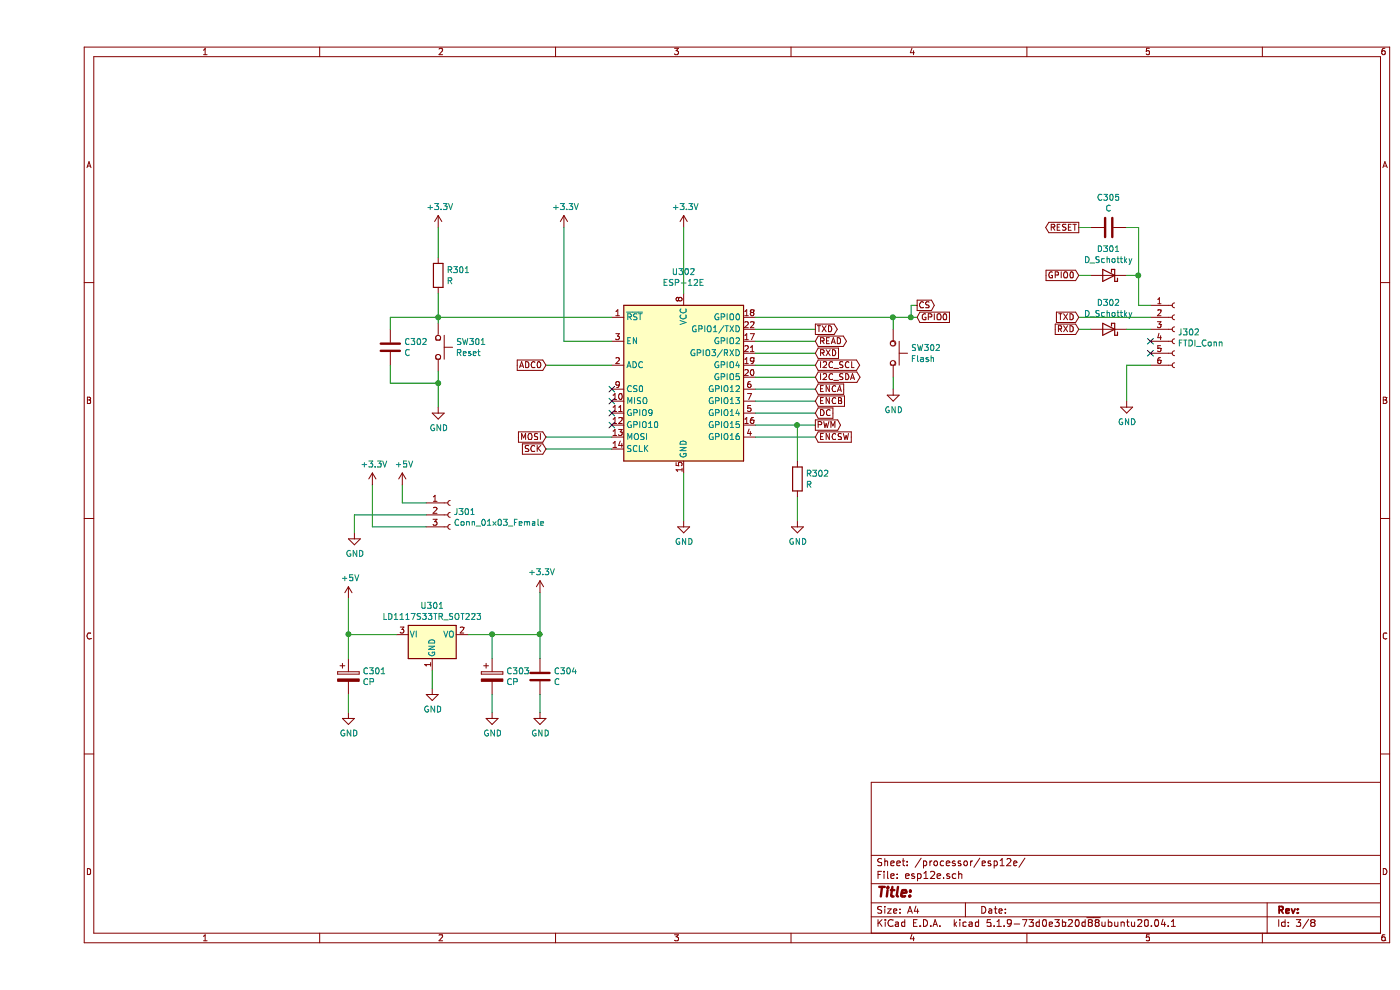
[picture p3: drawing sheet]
EESchema Schematic File Version 4
EELAYER 30 0
EELAYER END
$Descr A4 11693 8268
encoding utf-8
Sheet 3 8
Title ""
Date ""
Rev ""
Comp ""
Comment1 ""
Comment2 ""
Comment3 ""
Comment4 ""
$EndDescr
$Comp
L RF_Module:ESP-12E U302
U 1 1
P 5400 3250
F 0 "U302" H 5400 4231 50  0000 C CNN
F 1 "ESP-12E" H 5400 4140 50  0000 C CNN
F 2 "RF_Module:ESP-12E" H 5400 3250 50  0001 C CNN
F 3 "http://wiki.ai-thinker.com/_media/esp8266/esp8266_series_modules_user_manual_v1.1.pdf" H 5050 3350 50  0001 C CNN
	1    5400 3250
	1    0    0    -1  
$EndComp
$Comp
L Switch:SW_Push SW301
U 1 1
P 3350 2900
F 0 "SW301" V 3304 3048 50  0000 L CNN
F 1 "Reset" V 3395 3048 50  0000 L CNN
F 2 "Button_Switch_THT:SW_PUSH_6mm_H5mm" H 3350 3100 50  0001 C CNN
F 3 "~" H 3350 3100 50  0001 C CNN
	1    3350 2900
	0    1    1    0   
$EndComp
$Comp
L Device:R R301
U 1 1
P 3350 2300
F 0 "R301" H 3420 2346 50  0000 L CNN
F 1 "R" H 3420 2255 50  0000 L CNN
F 2 "Resistor_SMD:R_0805_2012Metric" V 3280 2300 50  0001 C CNN
F 3 "~" H 3350 2300 50  0001 C CNN
	1    3350 2300
	1    0    0    -1  
$EndComp
$Comp
L Device:R R302
U 1 1
P 6350 4000
F 0 "R302" H 6420 4046 50  0000 L CNN
F 1 "R" H 6420 3955 50  0000 L CNN
F 2 "Resistor_SMD:R_0805_2012Metric" V 6280 4000 50  0001 C CNN
F 3 "~" H 6350 4000 50  0001 C CNN
	1    6350 4000
	1    0    0    -1  
$EndComp
$Comp
L power:+3.3V #PWR0307
U 1 1
P 3350 1900
F 0 "#PWR0307" H 3350 1750 50  0001 C CNN
F 1 "+3.3V" H 3365 2073 50  0000 C CNN
F 2 "" H 3350 1900 50  0001 C CNN
F 3 "" H 3350 1900 50  0001 C CNN
	1    3350 1900
	1    0    0    -1  
$EndComp
$Comp
L power:+3.3V #PWR0312
U 1 1
P 4400 1900
F 0 "#PWR0312" H 4400 1750 50  0001 C CNN
F 1 "+3.3V" H 4415 2073 50  0000 C CNN
F 2 "" H 4400 1900 50  0001 C CNN
F 3 "" H 4400 1900 50  0001 C CNN
	1    4400 1900
	1    0    0    -1  
$EndComp
$Comp
L power:+3.3V #PWR0313
U 1 1
P 5400 1900
F 0 "#PWR0313" H 5400 1750 50  0001 C CNN
F 1 "+3.3V" H 5415 2073 50  0000 C CNN
F 2 "" H 5400 1900 50  0001 C CNN
F 3 "" H 5400 1900 50  0001 C CNN
	1    5400 1900
	1    0    0    -1  
$EndComp
$Comp
L power:GND #PWR0314
U 1 1
P 5400 4350
F 0 "#PWR0314" H 5400 4100 50  0001 C CNN
F 1 "GND" H 5405 4177 50  0000 C CNN
F 2 "" H 5400 4350 50  0001 C CNN
F 3 "" H 5400 4350 50  0001 C CNN
	1    5400 4350
	1    0    0    -1  
$EndComp
$Comp
L power:GND #PWR0315
U 1 1
P 6350 4350
F 0 "#PWR0315" H 6350 4100 50  0001 C CNN
F 1 "GND" H 6355 4177 50  0000 C CNN
F 2 "" H 6350 4350 50  0001 C CNN
F 3 "" H 6350 4350 50  0001 C CNN
	1    6350 4350
	1    0    0    -1  
$EndComp
$Comp
L Connector:Conn_01x06_Female J302
U 1 1
P 9500 2750
F 0 "J302" H 9528 2726 50  0000 L CNN
F 1 "FTDI_Conn" H 9528 2635 50  0000 L CNN
F 2 "Connector_PinSocket_2.54mm:PinSocket_1x06_P2.54mm_Vertical" H 9500 2750 50  0001 C CNN
F 3 "~" H 9500 2750 50  0001 C CNN
	1    9500 2750
	1    0    0    -1  
$EndComp
Wire Wire Line
	4400 1900 4400 2850
Wire Wire Line
	4400 2850 4800 2850
Wire Wire Line
	5400 1900 5400 2450
Wire Wire Line
	6000 3550 6350 3550
Wire Wire Line
	6350 3550 6350 3850
Wire Wire Line
	6350 4150 6350 4350
Wire Wire Line
	5400 3950 5400 4350
Text GLabel 6500 2750 2    50   Output ~ 0
TXD
Text GLabel 8700 2650 0    50   Input ~ 0
TXD
Text GLabel 6500 2950 2    50   Input ~ 0
RXD
Text GLabel 8700 2750 0    50   Input ~ 0
RXD
$Comp
L power:GND #PWR0317
U 1 1
P 9100 3350
F 0 "#PWR0317" H 9100 3100 50  0001 C CNN
F 1 "GND" H 9105 3177 50  0000 C CNN
F 2 "" H 9100 3350 50  0001 C CNN
F 3 "" H 9100 3350 50  0001 C CNN
	1    9100 3350
	1    0    0    -1  
$EndComp
Wire Wire Line
	9300 3050 9100 3050
Wire Wire Line
	9100 3050 9100 3350
Wire Wire Line
	8700 2650 9300 2650
Wire Wire Line
	3350 2700 3350 2650
Wire Wire Line
	4800 2650 3350 2650
Connection ~ 3350 2650
Wire Wire Line
	3350 2650 3350 2450
$Comp
L Device:C C302
U 1 1
P 2950 2900
F 0 "C302" H 3065 2946 50  0000 L CNN
F 1 "C" H 3065 2855 50  0000 L CNN
F 2 "Capacitor_SMD:C_1206_3216Metric" H 2988 2750 50  0001 C CNN
F 3 "~" H 2950 2900 50  0001 C CNN
	1    2950 2900
	1    0    0    -1  
$EndComp
$Comp
L power:GND #PWR0308
U 1 1
P 3350 3400
F 0 "#PWR0308" H 3350 3150 50  0001 C CNN
F 1 "GND" H 3355 3227 50  0000 C CNN
F 2 "" H 3350 3400 50  0001 C CNN
F 3 "" H 3350 3400 50  0001 C CNN
	1    3350 3400
	1    0    0    -1  
$EndComp
Wire Wire Line
	3350 2650 2950 2650
Wire Wire Line
	2950 2650 2950 2750
Wire Wire Line
	3350 3100 3350 3200
Wire Wire Line
	2950 3050 2950 3200
Wire Wire Line
	2950 3200 3350 3200
Connection ~ 3350 3200
Wire Wire Line
	3350 3200 3350 3400
Wire Wire Line
	3350 1900 3350 2150
$Comp
L Device:D_Schottky D302
U 1 1
P 8950 2750
F 0 "D302" H 8950 2533 50  0000 C CNN
F 1 "D_Schottky" H 8950 2624 50  0000 C CNN
F 2 "Diode_SMD:D_SOD-123" H 8950 2750 50  0001 C CNN
F 3 "~" H 8950 2750 50  0001 C CNN
	1    8950 2750
	-1   0    0    1   
$EndComp
$Comp
L Device:D_Schottky D301
U 1 1
P 8950 2300
F 0 "D301" H 8950 2083 50  0000 C CNN
F 1 "D_Schottky" H 8950 2174 50  0000 C CNN
F 2 "Diode_SMD:D_SOD-123" H 8950 2300 50  0001 C CNN
F 3 "~" H 8950 2300 50  0001 C CNN
	1    8950 2300
	-1   0    0    1   
$EndComp
$Comp
L Device:C C305
U 1 1
P 8950 1900
F 0 "C305" V 8698 1900 50  0000 C CNN
F 1 "C" V 8789 1900 50  0000 C CNN
F 2 "Capacitor_SMD:C_1206_3216Metric" H 8988 1750 50  0001 C CNN
F 3 "~" H 8950 1900 50  0001 C CNN
	1    8950 1900
	0    1    1    0   
$EndComp
Wire Wire Line
	9300 2550 9200 2550
Wire Wire Line
	9200 2550 9200 2300
Wire Wire Line
	9200 1900 9100 1900
Wire Wire Line
	9100 2300 9200 2300
Connection ~ 9200 2300
Wire Wire Line
	9200 2300 9200 1900
Text GLabel 8700 1900 0    50   Output ~ 0
RESET
Wire Wire Line
	6000 2750 6500 2750
Wire Wire Line
	6500 2950 6000 2950
Wire Wire Line
	8700 1900 8800 1900
Text GLabel 8700 2300 0    50   Input ~ 0
GPIO0
Text GLabel 7350 2650 2    50   Input ~ 0
GPIO0
Wire Wire Line
	8700 2300 8800 2300
Wire Wire Line
	8700 2750 8800 2750
Wire Wire Line
	9100 2750 9300 2750
Text GLabel 4250 3050 0    50   Input ~ 0
ADC0
Wire Wire Line
	4250 3050 4800 3050
Text GLabel 4250 3650 0    50   Input ~ 0
MOSI
Text GLabel 4250 3750 0    50   Input ~ 0
SCK
Wire Wire Line
	4250 3650 4800 3650
Wire Wire Line
	4250 3750 4800 3750
NoConn ~ 4800 3250
NoConn ~ 4800 3350
NoConn ~ 4800 3450
NoConn ~ 4800 3550
NoConn ~ 9300 2850
NoConn ~ 9300 2950
$Comp
L power:GND #PWR?
U 1 1
P 3300 5750
AR Path="/60B577DF" Ref="#PWR?"  Part="1" 
AR Path="/60A4D645/60B1EE3B/60B577DF" Ref="#PWR0306"  Part="1" 
F 0 "#PWR0306" H 3300 5500 50  0001 C CNN
F 1 "GND" H 3305 5577 50  0000 C CNN
F 2 "" H 3300 5750 50  0001 C CNN
F 3 "" H 3300 5750 50  0001 C CNN
	1    3300 5750
	1    0    0    -1  
$EndComp
Wire Wire Line
	2600 5000 2600 5300
Wire Wire Line
	3300 5600 3300 5750
$Comp
L Regulator_Linear:LD1117S33TR_SOT223 U?
U 1 1
P 3300 5300
AR Path="/60B577E7" Ref="U?"  Part="1" 
AR Path="/60A4D645/60B1EE3B/60B577E7" Ref="U301"  Part="1" 
F 0 "U301" H 3300 5542 50  0000 C CNN
F 1 "LD1117S33TR_SOT223" H 3300 5451 50  0000 C CNN
F 2 "Package_TO_SOT_SMD:SOT-223-3_TabPin2" H 3300 5500 50  0001 C CNN
F 3 "http://www.st.com/st-web-ui/static/active/en/resource/technical/document/datasheet/CD00000544.pdf" H 3400 5050 50  0001 C CNN
	1    3300 5300
	1    0    0    -1  
$EndComp
Wire Wire Line
	3600 5300 3800 5300
Wire Wire Line
	2600 5300 3000 5300
$Comp
L Device:CP C?
U 1 1
P 2600 5650
AR Path="/60B577EF" Ref="C?"  Part="1" 
AR Path="/60A4D645/60B1EE3B/60B577EF" Ref="C301"  Part="1" 
F 0 "C301" H 2718 5696 50  0000 L CNN
F 1 "CP" H 2718 5605 50  0000 L CNN
F 2 "Capacitor_Tantalum_SMD:CP_EIA-7343-15_Kemet-W" H 2638 5500 50  0001 C CNN
F 3 "~" H 2600 5650 50  0001 C CNN
	1    2600 5650
	1    0    0    -1  
$EndComp
$Comp
L Device:CP C?
U 1 1
P 3800 5650
AR Path="/60B577F5" Ref="C?"  Part="1" 
AR Path="/60A4D645/60B1EE3B/60B577F5" Ref="C303"  Part="1" 
F 0 "C303" H 3918 5696 50  0000 L CNN
F 1 "CP" H 3918 5605 50  0000 L CNN
F 2 "Capacitor_Tantalum_SMD:CP_EIA-7343-15_Kemet-W" H 3838 5500 50  0001 C CNN
F 3 "~" H 3800 5650 50  0001 C CNN
	1    3800 5650
	1    0    0    -1  
$EndComp
Wire Wire Line
	3800 5300 3800 5500
Connection ~ 2600 5300
$Comp
L power:GND #PWR?
U 1 1
P 3800 5950
AR Path="/60B577FD" Ref="#PWR?"  Part="1" 
AR Path="/60A4D645/60B1EE3B/60B577FD" Ref="#PWR0309"  Part="1" 
F 0 "#PWR0309" H 3800 5700 50  0001 C CNN
F 1 "GND" H 3805 5777 50  0000 C CNN
F 2 "" H 3800 5950 50  0001 C CNN
F 3 "" H 3800 5950 50  0001 C CNN
	1    3800 5950
	1    0    0    -1  
$EndComp
$Comp
L power:GND #PWR?
U 1 1
P 2600 5950
AR Path="/60B57803" Ref="#PWR?"  Part="1" 
AR Path="/60A4D645/60B1EE3B/60B57803" Ref="#PWR0302"  Part="1" 
F 0 "#PWR0302" H 2600 5700 50  0001 C CNN
F 1 "GND" H 2605 5777 50  0000 C CNN
F 2 "" H 2600 5950 50  0001 C CNN
F 3 "" H 2600 5950 50  0001 C CNN
	1    2600 5950
	1    0    0    -1  
$EndComp
Wire Wire Line
	2600 5300 2600 5500
Wire Wire Line
	2600 5800 2600 5950
Wire Wire Line
	3800 5800 3800 5950
Wire Wire Line
	4200 5300 4200 4950
Connection ~ 3800 5300
Wire Wire Line
	3800 5300 4200 5300
$Comp
L Device:C C?
U 1 1
P 4200 5650
AR Path="/60B5780F" Ref="C?"  Part="1" 
AR Path="/60A4D645/60B1EE3B/60B5780F" Ref="C304"  Part="1" 
F 0 "C304" H 4315 5696 50  0000 L CNN
F 1 "C" H 4315 5605 50  0000 L CNN
F 2 "Capacitor_SMD:C_1206_3216Metric" H 4238 5500 50  0001 C CNN
F 3 "~" H 4200 5650 50  0001 C CNN
	1    4200 5650
	1    0    0    -1  
$EndComp
Wire Wire Line
	4200 5300 4200 5500
Connection ~ 4200 5300
$Comp
L power:GND #PWR?
U 1 1
P 4200 5950
AR Path="/60B57817" Ref="#PWR?"  Part="1" 
AR Path="/60A4D645/60B1EE3B/60B57817" Ref="#PWR0311"  Part="1" 
F 0 "#PWR0311" H 4200 5700 50  0001 C CNN
F 1 "GND" H 4205 5777 50  0000 C CNN
F 2 "" H 4200 5950 50  0001 C CNN
F 3 "" H 4200 5950 50  0001 C CNN
	1    4200 5950
	1    0    0    -1  
$EndComp
Wire Wire Line
	4200 5800 4200 5950
$Comp
L power:+3.3V #PWR?
U 1 1
P 4200 4950
AR Path="/60B5781E" Ref="#PWR?"  Part="1" 
AR Path="/60A4D645/60B1EE3B/60B5781E" Ref="#PWR0310"  Part="1" 
F 0 "#PWR0310" H 4200 4800 50  0001 C CNN
F 1 "+3.3V" H 4215 5123 50  0000 C CNN
F 2 "" H 4200 4950 50  0001 C CNN
F 3 "" H 4200 4950 50  0001 C CNN
	1    4200 4950
	1    0    0    -1  
$EndComp
$Comp
L power:+5V #PWR?
U 1 1
P 2600 5000
AR Path="/60B57824" Ref="#PWR?"  Part="1" 
AR Path="/60A4D645/60B1EE3B/60B57824" Ref="#PWR0301"  Part="1" 
F 0 "#PWR0301" H 2600 4850 50  0001 C CNN
F 1 "+5V" H 2615 5173 50  0000 C CNN
F 2 "" H 2600 5000 50  0001 C CNN
F 3 "" H 2600 5000 50  0001 C CNN
	1    2600 5000
	1    0    0    -1  
$EndComp
Wire Wire Line
	7350 2550 7300 2550
Wire Wire Line
	7300 2550 7300 2650
Text GLabel 6500 3150 2    50   BiDi ~ 0
I2C_SDA
Text GLabel 6500 3050 2    50   BiDi ~ 0
I2C_SCL
Text GLabel 6500 3250 2    50   Input ~ 0
ENCA
Text GLabel 6500 3350 2    50   Input ~ 0
ENCB
Text GLabel 7350 2550 2    50   Output ~ 0
CS
Text GLabel 6500 3550 2    50   Output ~ 0
PWM
Text GLabel 6500 3650 2    50   Input ~ 0
ENCSW
Wire Wire Line
	6000 3050 6500 3050
Wire Wire Line
	6000 3150 6500 3150
Wire Wire Line
	6000 3250 6500 3250
Wire Wire Line
	6000 3350 6500 3350
Wire Wire Line
	6000 3450 6500 3450
Wire Wire Line
	6500 3550 6350 3550
Connection ~ 6350 3550
Text GLabel 6500 2850 2    50   BiDi ~ 0
READ
Wire Wire Line
	6000 2850 6500 2850
Wire Wire Line
	7300 2650 7350 2650
Connection ~ 7300 2650
Text GLabel 6500 3450 2    50   Input ~ 0
DC
Wire Wire Line
	6000 3650 6500 3650
Wire Wire Line
	6000 2650 7150 2650
$Comp
L Switch:SW_Push SW302
U 1 1
P 7150 2950
F 0 "SW302" V 7104 3098 50  0000 L CNN
F 1 "Flash" V 7195 3098 50  0000 L CNN
F 2 "Button_Switch_THT:SW_PUSH_6mm_H5mm" H 7150 3150 50  0001 C CNN
F 3 "~" H 7150 3150 50  0001 C CNN
	1    7150 2950
	0    1    1    0   
$EndComp
Wire Wire Line
	7150 2650 7150 2750
Connection ~ 7150 2650
Wire Wire Line
	7150 2650 7300 2650
$Comp
L power:GND #PWR0316
U 1 1
P 7150 3250
F 0 "#PWR0316" H 7150 3000 50  0001 C CNN
F 1 "GND" H 7155 3077 50  0000 C CNN
F 2 "" H 7150 3250 50  0001 C CNN
F 3 "" H 7150 3250 50  0001 C CNN
	1    7150 3250
	1    0    0    -1  
$EndComp
Wire Wire Line
	7150 3150 7150 3250
$Comp
L Connector:Conn_01x03_Female J301
U 1 1
P 3450 4300
F 0 "J301" H 3478 4326 50  0000 L CNN
F 1 "Conn_01x03_Female" H 3478 4235 50  0000 L CNN
F 2 "Connector_PinSocket_2.54mm:PinSocket_1x03_P2.54mm_Vertical" H 3450 4300 50  0001 C CNN
F 3 "~" H 3450 4300 50  0001 C CNN
	1    3450 4300
	1    0    0    -1  
$EndComp
$Comp
L power:GND #PWR0303
U 1 1
P 2650 4450
F 0 "#PWR0303" H 2650 4200 50  0001 C CNN
F 1 "GND" H 2655 4277 50  0000 C CNN
F 2 "" H 2650 4450 50  0001 C CNN
F 3 "" H 2650 4450 50  0001 C CNN
	1    2650 4450
	1    0    0    -1  
$EndComp
$Comp
L power:+3.3V #PWR0304
U 1 1
P 2800 4050
F 0 "#PWR0304" H 2800 3900 50  0001 C CNN
F 1 "+3.3V" H 2815 4223 50  0000 C CNN
F 2 "" H 2800 4050 50  0001 C CNN
F 3 "" H 2800 4050 50  0001 C CNN
	1    2800 4050
	1    0    0    -1  
$EndComp
$Comp
L power:+5V #PWR0305
U 1 1
P 3050 4050
F 0 "#PWR0305" H 3050 3900 50  0001 C CNN
F 1 "+5V" H 3065 4223 50  0000 C CNN
F 2 "" H 3050 4050 50  0001 C CNN
F 3 "" H 3050 4050 50  0001 C CNN
	1    3050 4050
	1    0    0    -1  
$EndComp
Wire Wire Line
	3050 4050 3050 4200
Wire Wire Line
	3050 4200 3250 4200
Wire Wire Line
	2800 4050 2800 4400
Wire Wire Line
	2800 4400 3250 4400
Wire Wire Line
	3250 4300 2650 4300
Wire Wire Line
	2650 4300 2650 4450
$EndSCHEMATC
